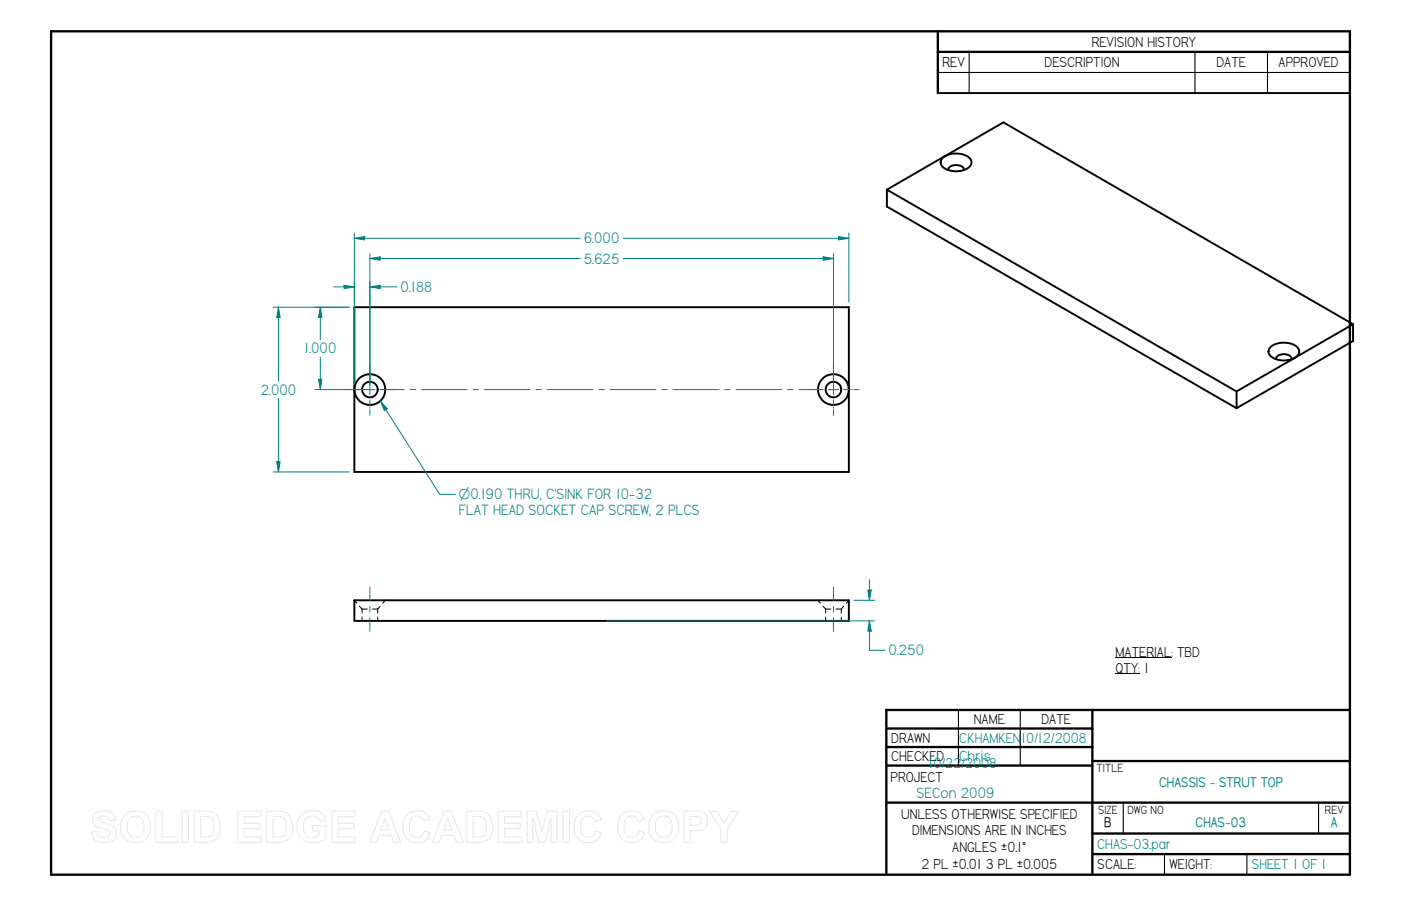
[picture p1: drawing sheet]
<svg xmlns="http://www.w3.org/2000/svg" width="432mm" height="279mm" viewBox="0 0 432 279" stroke-linecap="round" stroke-linejoin="round" font-family="sans-serif">
<g fill="none" stroke="#000" stroke-width=".72">
<path d="M15.7 9.7l400.4-.1v260.1h-400.4zM289.1 9.7v19M289.1 16h127M273.2 218.9v50.8M273.2 218.9h142.9M336.7 218.9v50.8M273.2 224.7h63.5M273.2 230.4h63.5M273.2 236.1h63.5M336.7 234.7h79.4M273.2 247.5h142.9M336.7 257h79.4"/>
<path d="M336.7 263.4h79.4"/>
</g>
<path d="M298.7 16v12.7M368.3 16v12.7M390.7 16v12.7M289.1 22.4h127M295.4 218.9v17.2M314.5 218.9v17.2M346.2 247.6v9.4M406.4 247.6v9.4M358.9 263.4v6.3M384.3 263.4v6.3" fill="none" stroke="#000" stroke-width=".34"/>
<g fill="none" stroke="#000" stroke-width=".59">
<path d="M289.1 28.7h127M273.3 58.5l107.8 62.2M290.7 48.6a6.9 6.9 0 0 1 8.2 .2 2.03 2.03 0 0 1-1.1 3.4 6.7 6.7 0 0 1-7.6-1.1 1.77 1.77 0 0 1 .5-2.5zM297.1 52.3a2.87 2.87 0 0 0-4.3-.9l-.5 .7v.4M297.1 52.2v.3M273.3 63.7l107.8 62.2M273.3 63.7v-5.2l36-20.8 107.7 62.3M109.2 94.7v50.8h152.4v-50.8h-152.4M417 100l-35.9 20.7M417 100v5.2l-35.9 20.7M391.7 106.9a6.8 6.8 0 0 1 8.2 .2 2.03 2.03 0 0 1-1.1 3.4 6.7 6.7 0 0 1-7.5-1.1 1.77 1.77 0 0 1 .4-2.5zM398.1 110.6a2.83 2.83 0 0 0-4.3-.9l-.5 .7v.4"/>
<path d="M398.1 110.6v.2M381.1 120.7v5.2M109.2 185.1h152.4v6.4h-152.4z"/>
<circle cx="114" cy="120.1" r="4.8"/>
<circle cx="114" cy="120.1" r="2.41"/>
<circle cx="256.9" cy="120.1" r="4.8"/>
<circle cx="256.9" cy="120.1" r="2.41"/>
</g>
<g fill="none" stroke="#000" stroke-width=".31">
<path d="M109.2 185.1l.8 .9M110.8 186.9l.8 .9M111.5 187.8h1.7M111.6 187.8v1.2M111.6 190.3v1.2M116.4 187.8v1.3M116.4 190.3v1.2M117.2 186.9l-.8 .9h-1.6M118.7 185.1l-.7 1M252.1 185.1l.8 .9M253.7 186.9l.8 .9M254.5 187.8h1.5"/>
<path d="M254.5 187.8v1.2M254.5 190.3v1.2M259.3 187.8v1.3M259.3 190.3v1.2M260.1 186.9l-.8 .9h-1.6M261.6 185.1l-.7 1"/>
</g>
<g fill="none" stroke="#008080" stroke-width=".31">
<path d="M114 112.1v1.8M114 114.4v.4M114 115.2v1.8M114 118.5v3.2M256.9 112.1v1.8M256.9 114.4v.4M256.9 115.2v1.8M256.9 118.5v3.2M106 120.1h1.8M108.2 120.1h.5M109.1 120.1h1.7M112.4 120.1h3.2"/>
<path d="M114 123.3v1.7M114 125.5v.4M114 126.3v1.8M117.2 120.1h7.4M126.4 120.1h1.7M129.9 120.1h14.1M145.8 120.1h1.7M149.3 120.1h14.1M165.2 120.1h1.7M168.7 120.1h14.1M184.6 120.1h1.7M188 120.1h14.2"/>
<path d="M204 120.1h1.7M207.5 120.1h14.1M223.4 120.1h1.6M226.9 120.1h14.1M242.7 120.1h1.7M246.3 120.1h7.4M255.2 120.1h3.2M256.9 123.3v1.7M256.9 125.5v.4M256.9 126.3v1.8M260.1 120.1h1.6M262.2 120.1h.4"/>
<path d="M263.1 120.1h1.7M114 181v4.2M114 187v1.7M114 190.5v4.1M256.9 181v4.2M256.9 187v1.7M256.9 190.5v4.1M267.5 181.9h1l-.5 3.2z"/>
</g>
<path d="M267.5 181.9h1l-.5 3.2z" fill="#008080"/>
<path d="M268 191.5l.5 3.1h-1z" fill="none" stroke="#008080" stroke-width=".31"/>
<path d="M268 191.5l.5 3.1h-1z" fill="#008080"/>
<path d="M106 88l3.2 .5-3.2 .5zM268 178.8v6.3M187 191.5h82.6M263.2 185.1h6.4M268 191.5v9h4.8" fill="none" stroke="#008080" stroke-width=".31"/>
<path d="M106 88l3.2 .5-3.2 .5z" fill="#008080"/>
<path d="M114 88.5l3.2-.5v1z" fill="none" stroke="#008080" stroke-width=".31"/>
<path d="M114 88.5l3.2-.5v1z" fill="#008080"/>
<path d="M114 79.7l3.2-.5v1.1zM102.9 88.5h6.3M109.2 86.9v31.6M114 86.9v31.6M114 88.5h8.3" fill="none" stroke="#008080" stroke-width=".31"/>
<path d="M114 79.7l3.2-.5v1.1z" fill="#008080"/>
<path d="M253.7 79.2l3.2 .5-3.2 .6z" fill="none" stroke="#008080" stroke-width=".31"/>
<path d="M253.7 79.2l3.2 .5-3.2 .6z" fill="#008080"/>
<path d="M109.2 73.5l3.2-.6v1.1zM114 78.1v40.4M114 79.7h64.9M192 79.7h64.9M256.9 78.1v40.4" fill="none" stroke="#008080" stroke-width=".31"/>
<path d="M109.2 73.5l3.2-.6v1.1z" fill="#008080"/>
<path d="M258.4 72.9l3.2 .6-3.2 .5z" fill="none" stroke="#008080" stroke-width=".31"/>
<path d="M258.4 72.9l3.2 .6-3.2 .5z" fill="#008080"/>
<path d="M109.2 71.8v21.3M109.2 73.5h69.7M192 73.5h69.6M261.6 71.8v21.3M98.7 94.7l.5 3.2h-1z" fill="none" stroke="#008080" stroke-width=".31"/>
<path d="M98.7 94.7l.5 3.2h-1z" fill="#008080"/>
<path d="M98.2 117h1l-.5 3.1z" fill="none" stroke="#008080" stroke-width=".31"/>
<path d="M98.2 117h1l-.5 3.1z" fill="#008080"/>
<path d="M85.8 94.7l.6 3.2h-1.1zM97.1 94.7h10.6M98.7 94.7v10M98.7 110.2v9.9M97.1 120.1h15.3" fill="none" stroke="#008080" stroke-width=".31"/>
<path d="M85.8 94.7l.6 3.2h-1.1z" fill="#008080"/>
<path d="M85.3 142.4h1.1l-.6 3.1z" fill="none" stroke="#008080" stroke-width=".31"/>
<path d="M85.3 142.4h1.1l-.6 3.1z" fill="#008080"/>
<path d="M84.2 94.7h23.5M85.8 94.7v22.7M85.8 122.9v22.6M117.2 123.7l18.3 28.7M84.2 145.5h23.5" fill="none" stroke="#008080" stroke-width=".31"/>
<path d="M117.2 123.7l2.1 2.4-.9 .5z" fill="#008080"/>
<path d="M117.2 123.7l2.1 2.4-.9 .5zM135.5 152.4h4.8" fill="none" stroke="#008080" stroke-width=".31"/>
<path d="M343.8 202.7h11.9M343.8 207.8h7.5M356.6 202.7h4.5" fill="none" stroke="#000" stroke-width=".31"/>
<path d="M355.7 202.7h.8z" fill="#000"/>
<g fill="none" stroke="#e6e6e6" stroke-width=".31">
<path d="M29.1 251a4.6 4.6 0 0 1 6 .2l.6 1.8-2 .1a1.81 1.81 0 0 0-1.5-1.5 1.81 1.81 0 0 0-1.8 1 2 2 0 0 0 2 1.2 3.6 3.6 0 0 1 3.5 2.7 3.1 3.1 0 0 1-3.8 3.4 3.4 3.4 0 0 1-3.9-3.3l1.8-.1a2.1 2.1 0 0 0 1.8 1.8 2.1 2.1 0 0 0 2.2-1.3 1.81 1.81 0 0 0-1.9-1.3 3.5 3.5 0 0 1-3.6-3l.2-1.1zM38.5 251.2a4.8 4.8 0 0 1 5.8-.5 4.8 4.8 0 0 1 2.1 5.4 4.7 4.7 0 0 1-5.5 3.8 4.7 4.7 0 0 1-3.7-5.6l.4-1.7zM39.9 252.5a2.56 2.56 0 0 1 2.8-.7 2.56 2.56 0 0 1 1.7 2.4 3.1 3.1 0 0 1-2 4 2.71 2.71 0 0 1-3.2-3.3 3.5 3.5 0 0 1 .7-2.4zM48 250.3h2v7.8h4.8v1.7h-6.8zM56.1 250.2h2v9.6h-2zM59.9 250.2h4.1a3.8 3.8 0 0 1 3.9 4.2 4.4 4.4 0 0 1-3 5.2l-5 .2zM61.8 251.8h1.9a2.51 2.51 0 0 1 2.2 3.2 3.2 3.2 0 0 1-1 2.9l-3.1 .2zM73.3 250.2h7.1v1.6h-5.2v2.1h4.9v1.6h-4.9v2.6h5.4v1.7h-7.3zM82.2 250.2h4.1a3.8 3.8 0 0 1 3.9 4.2 4.4 4.4 0 0 1-3 5.2l-5 .2zM84.2 251.8h1.8a2.51 2.51 0 0 1 2.2 3.2 3.2 3.2 0 0 1-1 2.9l-3 .2zM92.9 251.2a5.1 5.1 0 0 1 6.7 0l.8 1.7-1.9 .3a2.65 2.65 0 0 0-3.2-1.4 2.65 2.65 0 0 0-1.8 3 2.95 2.95 0 0 0 1.6 3.2 2.95 2.95 0 0 0 3.5-.6v-1.2h-2.3v-1.6h4.2v3.8a5.8 5.8 0 0 1-8.1-.4 5.5 5.5 0 0 1 .5-6.8zM102.3 250.2h7.1v1.6h-5.2v2.1h4.9v1.6h-4.9v2.6h5.4v1.7h-7.3z"/>
<path d="M117.6 250.2h2.1l3.8 9.6h-2.1l-.8-2.2h-3.8l-.8 2.2h-2zM118.7 252.4l1.3 3.6h-2.6zM125.4 251.3a4.1 4.1 0 0 1 7.1 1.5l-1.9 .5a2.22 2.22 0 0 0-2.6-1.6 2.22 2.22 0 0 0-1.8 2.4v.8a2.6 2.6 0 0 0 2.7 3.3l1.3-.7 .6-1.3 1.8 .6a4.3 4.3 0 0 1-5 3 4.3 4.3 0 0 1-3.4-4.7 5 5 0 0 1 1.2-3.8zM136.9 250.2h2.1l3.8 9.6h-2.1l-.8-2.2h-3.8l-.8 2.2h-2zM138 252.4l1.3 3.6h-2.6zM143.9 250.2h4.1a3.8 3.8 0 0 1 3.8 4.2 4.4 4.4 0 0 1-3 5.2l-4.9 .2zM145.8 251.8h1.9a2.51 2.51 0 0 1 2.2 3.2 3.2 3.2 0 0 1-1.1 2.9l-3 .2zM153.5 250.2h7.2v1.6h-5.2v2.1h4.8v1.6h-4.8v2.6h5.3v1.7h-7.3zM162.4 250.2h2.9l1.7 6.5 1.7-6.5h2.9v9.6h-1.8v-7.6l-1.9 7.6h-1.8l-1.9-7.6v7.6h-1.8zM173.6 250.2h1.9v9.6h-1.9zM178.2 251.3a4.1 4.1 0 0 1 7.1 1.5l-2 .5a2.22 2.22 0 0 0-2.5-1.6 2.22 2.22 0 0 0-1.8 2.4l-.1 .8a2.6 2.6 0 0 0 2.8 3.3l1.3-.7 .5-1.3 1.8 .6a4.3 4.3 0 0 1-5 3 4.3 4.3 0 0 1-3.3-4.7 5 5 0 0 1 1.2-3.8zM191.6 251.3a4.1 4.1 0 0 1 7 1.5l-1.9 .5a2.22 2.22 0 0 0-2.5-1.6 2.22 2.22 0 0 0-1.8 2.4l-.1 .8a2.6 2.6 0 0 0 2.8 3.3l1.2-.7 .6-1.3 1.8 .6a4.3 4.3 0 0 1-5 3 4.3 4.3 0 0 1-3.4-4.7 5 5 0 0 1 1.3-3.8z"/>
<path d="M201.3 251.2a4.8 4.8 0 0 1 5.7-.5 4.8 4.8 0 0 1 2.1 5.4 4.7 4.7 0 0 1-5.5 3.8 4.7 4.7 0 0 1-3.6-5.6l.4-1.7zM202.7 252.5a2.56 2.56 0 0 1 2.8-.7 2.56 2.56 0 0 1 1.6 2.4 3.1 3.1 0 0 1-2 4 2.71 2.71 0 0 1-3.1-3.3 3.5 3.5 0 0 1 .7-2.4zM210.8 250.2h4.5a2.99 2.99 0 0 1 2.8 3.4 2.99 2.99 0 0 1-3.5 2.5l-1.9 .1v3.6h-1.9zM212.7 251.8h2.1a1.39 1.39 0 0 1 1.3 1.7 1.39 1.39 0 0 1-1.8 1l-1.6 .1zM218.7 250.2h2.3l2.2 3.7 2.2-3.7h2.2l-3.4 5.5v4.1h-2v-4.1z"/>
</g>
<g font-size="5.2" fill="#008080">
<text x="180" y="75.1">6.000</text>
<text x="180" y="81.3">5.625</text>
<text x="123.4" y="90.1">0.188</text>
<text x="93.7" y="109">1.000</text>
<text x="80.3" y="121.7">2.000</text>
<text x="141.4" y="158.8">FLAT HEAD SOCKET CAP SCREW, 2 PLCS</text>
<text x="273.9" y="202.1">0.250</text>
<text x="295.7" y="234.7">Chris</text>
<text x="282.5" y="246.1">SECon 2009</text>
</g>
<g font-size="5">
<text x="336.5" y="14.4">REVISION HISTORY</text>
<text x="290.4" y="20.7">REV</text>
<text x="321.9" y="20.7">DESCRIPTION</text>
<text x="374.9" y="20.7">DATE</text>
<text x="394.1" y="20.7">APPROVED</text>
<text x="343.8" y="202.6">MATERIAL: TBD</text>
<text x="343.8" y="207.7">QTY: 1</text>
<text x="300.1" y="223.4">NAME</text>
<text x="321" y="223.4">DATE</text>
<text x="274.7" y="229.1">DRAWN</text>
<text x="274.7" y="234.8">CHECKED</text>
<text x="274.5" y="241.2">PROJECT</text>
<text x="277.7" y="252.6">UNLESS OTHERWISE SPECIFIED</text>
<text x="281.1" y="257.6">DIMENSIONS ARE IN INCHES</text>
<text x="293.5" y="262.8">ANGLES ±0.1°</text>
<text x="284" y="267.8">2 PL ±0.01 3 PL ±0.005</text>
<text x="338.2" y="268.1">SCALE:</text>
<text x="360.4" y="268.1">WEIGHT:</text>
</g>
<g font-size="5" fill="#008080">
<text x="295.7" y="229">CKHAMKEN</text>
<text x="314.7" y="229.1">10/12/2008</text>
<text x="286.2" y="236.8">10/22/2008</text>
<text x="338.2" y="261.7">CHAS-03.par</text>
<text x="385.8" y="268.1">SHEET 1 OF 1</text>
</g>
<text font-size="4.9" fill="#008080" x="141.4" y="154">O0.190 THRU, C'SINK FOR 10-32</text>
<g font-size="4.8" fill="#008080">
<text x="357.3" y="242.7">CHASSIS - STRUT TOP</text>
<text x="368.5" y="255.1">CHAS-03</text>
<text x="410.2" y="255.1">A</text>
</g>
<text font-size="4.8" x="340.3" y="255.1">B</text>
<g font-size="4.1">
<text x="337.9" y="238.1">TITLE</text>
<text x="338.4" y="251">SIZE</text>
<text x="347.5" y="251">DWG NO</text>
<text x="408.3" y="251">REV</text>
</g>
</svg>
